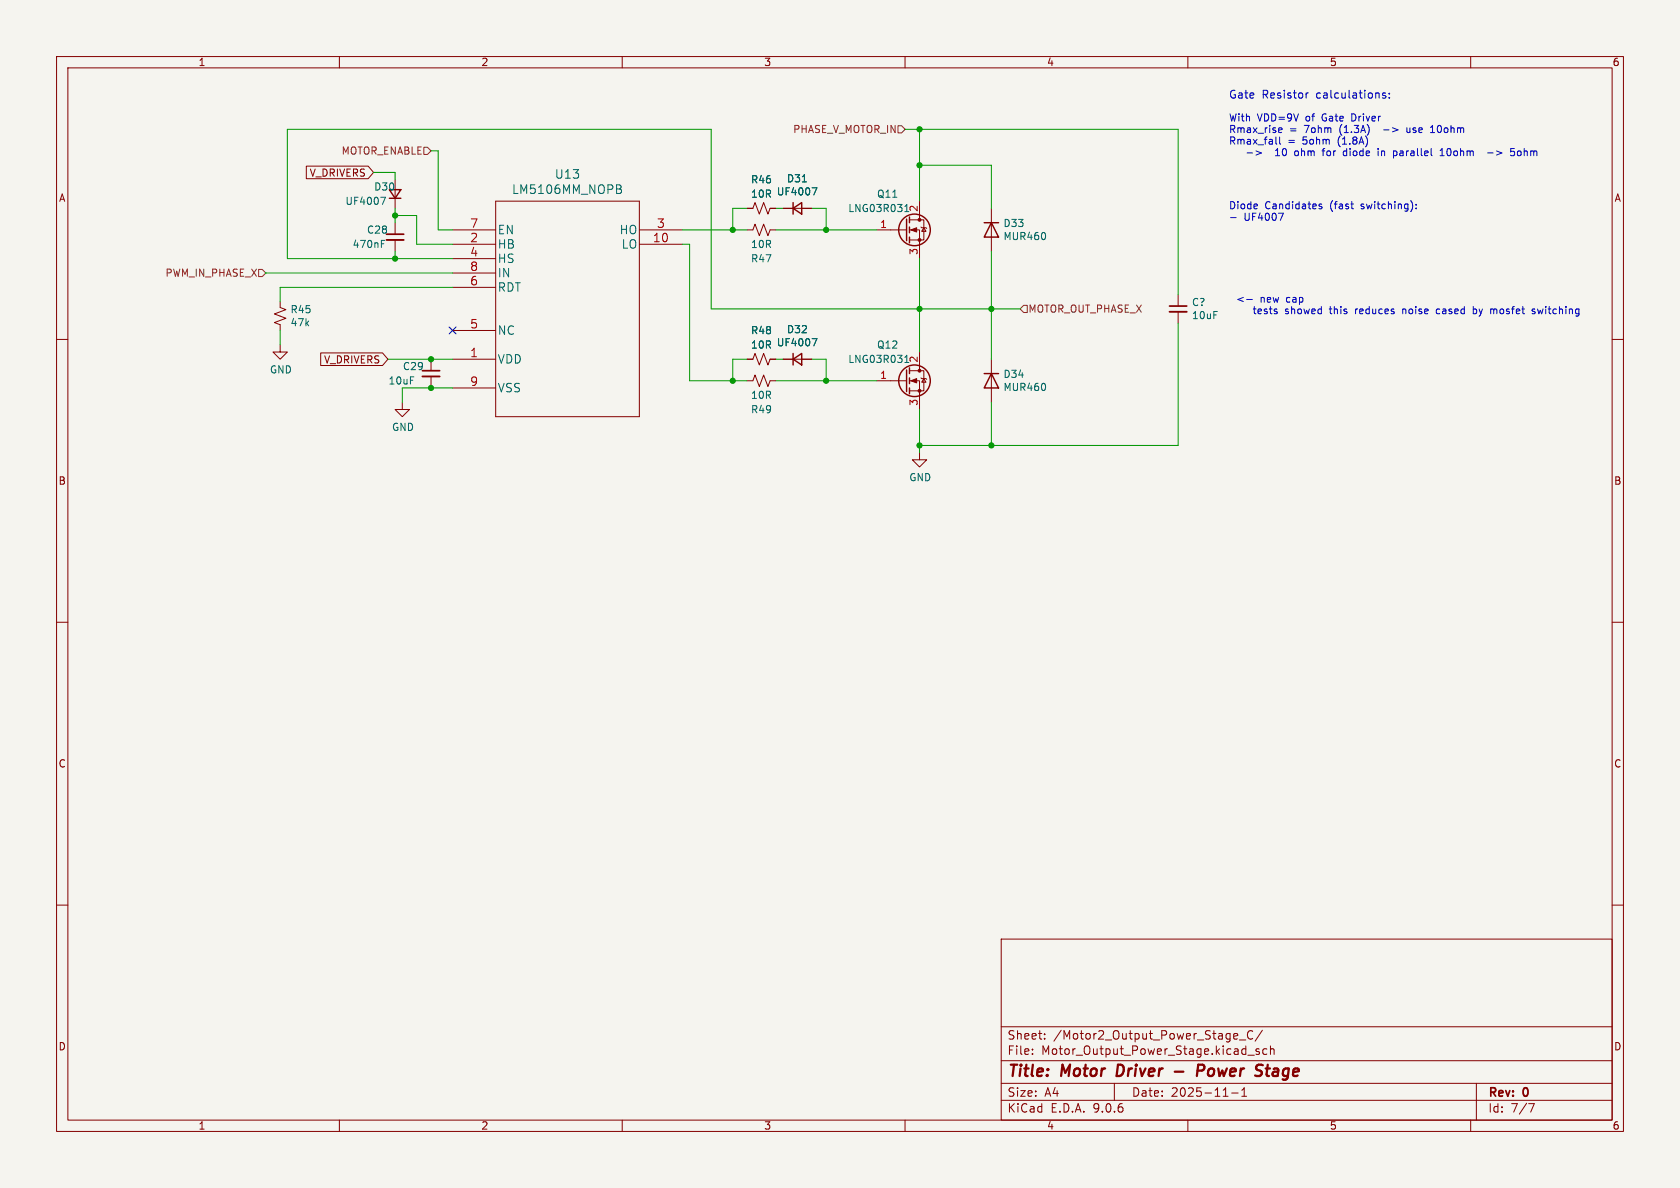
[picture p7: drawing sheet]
<svg xmlns="http://www.w3.org/2000/svg" width="297mm" height="210mm" viewBox="0 0 297 210" stroke-linecap="round" stroke-linejoin="round" font-family="sans-serif">
<path d="M0 0h297v210h-297z" fill="#f5f4ef" stroke="#f5f4ef" stroke-width=".18"/>
<g fill="none" stroke="#840000" stroke-width=".18">
<path d="M10 10h277v190h-277zM12 12h273v186h-273zM60 10v2M110 10v2M160 10v2M210 10v2M260 10v2M54.2 29.4h10.9l.9 1.1-.9 1.1h-10.9zM69.8 31.8v5M69.8 39.4v2M87.6 35.6h25.4v38.1h-25.4zM132.1 36.8h1l.4-1 .7 2 .8-2 .8 2 .3-1h1.1"/>
<path d="M138.4 36.8h5.1M160.8 38.9h2.5v3.5h-2.5M162.6 35.6v3.3M175.3 36.8v7.7M49.5 53.3v1.1l1 .3-2 .8 2 .8-2 .7 1 .4v1M69.8 42.4v2.1M80 40.6h7.6M80 43.2h7.6M80 45.7h7.6M80 48.3h7.6M80 50.8h7.6M80 58.4h7.6"/>
<path d="M113 40.6h7.6M113 43.2h7.6M132.1 40.6h1l.4-1 .7 2.1 .8-2.1 .8 2.1 .3-1.1h1.1M154.9 40.6h5.4M160.8 40.6h1.8v5.1M162.8 40.1l.1 .2h.8l.1 .1M163.3 40.3l.4 .6h-.8zM208.3 52.1v2M208.3 55.1v2.1M10 60h2M49.5 61v1.2h1.3l-1.3 1.3-1.2-1.3h1.2M56.7 62.4h10.9l1 1.1-1 1.1h-10.9z"/>
<path d="M71.1 71.1v1.3h1.3l-1.3 1.3-1.3-1.3h1.3M76.2 63.5v2M76.2 66.5v2.1M80 63.5h7.6M80 68.6h7.6M132.1 63.5h1l.4-1 .7 2 .8-2 .8 2 .3-1h1.1M132.1 67.3h1l.4-1 .7 2 .8-2 .8 2 .3-1h1.1M138.4 63.5h5.1M154.9 67.3h5.4M160.8 65.5h2.5v3.6h-2.5M160.8 67.3h1.8v5.1M162.6 62.2v3.3"/>
<path d="M162.8 66.8l.1 .1h.8l.1 .2M163.3 66.9l.4 .7h-.8zM175.3 63.5v7.6M285 60h2M162.6 80v1.3h1.2l-1.2 1.3-1.3-1.3h1.3M10 110h2M285 110h2M10 160h2M177 166h108v32h-108zM285 160h2M60 198v2M110 198v2"/>
<path d="M160 198v2M177 194.5h108M177 191.5h108M177 187.5h108M177 181.5h108M182.5 186.3v.1M182.5 185.5v.1M184.7 183.6v.1M184.7 182.8v.1M197 191.5v3M210 198v2M216.2 193.8h.9"/>
<path d="M217.7 193.2h1.2M218.3 182.7l.4 .1 .1 .3-.7 .1M218.7 183.6l-.4 .1M219.1 183.8h1.1M219.5 193.8h.9M219.5 192.7l.5-.4v1.5M220.6 186.5h1.1M221.5 182.3a.6 .6 0 0 0-.8 0 .6 .6 0 0 0-.2 .8 .56 .56 0 0 0 .3 .5 .56 .56 0 0 0 .7 0M222.6 185.5l-.4-.1-.2 .2 .1 .2 .5 .2v.3h-.6M223.2 182.1l-1.3 2M224 185.5l-.5-.1-.3 .3v.4l.2 .2h.6M224.6 185.5l.2-.1 .4 .1v.9"/>
<path d="M224.6 184.9v1.5M260 198v2M261 191.5v6.5M270.2 195.1h1l-.6 1.5"/>
</g>
<path d="M197.6 188.2l-.2 2h.5M207.7 189.4h1.5M211.7 189.3h.8a.55 .55 0 0 0 .4-.5 .55 .55 0 0 0-.3-.6h-.8l-.2 2M223.8 188.9h.7M224.1 188.2l-.2 1.7 .1 .2 .3 .1" fill="none" stroke="#840000" stroke-width=".4"/>
<g fill="none" stroke="#840000" stroke-width=".25">
<path d="M68.8 33.5h2.1l-1.1 1.6zM68.8 35.1h2.1M140.2 36.8l1.5-1v2zM140.2 35.8v2M160.3 38.7v3.8M160.8 38.4v1M174 39.4h2.5M175.3 39.4l1.2 2.5h-2.5zM160.8 40.1v1M160.8 41.9v1M140.2 63.5l1.5-1v2zM140.2 62.5v2"/>
<path d="M160.3 65.4v3.8M160.8 65v1M160.8 66.8v1M160.8 68.6v1M174 66h2.5M175.3 66l1.2 2.6h-2.5z"/>
<circle cx="161.7" cy="40.6" r="2.79"/>
<circle cx="161.7" cy="67.3" r="2.79"/>
</g>
<g fill="none" stroke="#006464" stroke-width=".18">
<path d="M67.3 34.9h.8l-.5 1.2M109 32.7h.5l.2 .1 .1 .3-.3 .3M109 33.4h.5M109.5 33.4a.41 .41 0 0 1 .4 .4 .41 .41 0 0 1-.3 .4h-.6M141.8 32.2h.8M143.6 33.2h.8l-.5 1.3M159.9 37.4h.8M159.9 36.5l.4-.4v1.3M67.4 43.1h.4M67.4 42.5h.6M143.6 59.9h.8l-.5 1.2M184.8 41.3v.8"/>
<path d="M159.9 63.2l.4-.4v1.3M159.9 64.1h.8M184.8 68v.8"/>
</g>
<g fill="#840000" stroke="#840000" stroke-width=".18">
<path d="M161 40.6l1.1-.3v.7z"/>
<path d="M161 67.3l1.1-.4v.8z"/>
<circle cx="162.6" cy="38.9" r=".25"/>
<circle cx="162.6" cy="42.4" r=".25"/>
<circle cx="162.6" cy="65.5" r=".25"/>
<circle cx="162.6" cy="69.1" r=".25"/>
</g>
<path d="M68.3 41.4h3.1M206.8 54.1h3M74.7 65.5h3" fill="none" stroke="#840000" stroke-width=".3"/>
<path d="M68.3 42.4h3.1M206.8 55.1h3M74.7 66.5h3" fill="none" stroke="#840000" stroke-width=".33"/>
<path d="M74.9 26h.7l.6 .7-.6 .6h-.7zM158.7 22.2h.7l.6 .7-.6 .6h-.7zM45.7 47.6h.7l.6 .7-.6 .6h-.7zM181 54h.6v1.2h-.6l-.7-.6z" fill="none" stroke="#725600" stroke-width=".18"/>
<g fill="none" stroke="#009600" stroke-width=".18">
<path d="M66 30.5h3.8v1.3M69.8 38.1h3.9v5.1h6.3M69.8 36.8v2.6M76.2 26.7h1.3v13.9h2.5M132.1 36.8h-2.6v3.8M137.2 36.8h1.2M143.5 36.8h2.5v3.8M160 22.9h48.3v29.2M162.6 29.2h12.7v7.6M162.6 22.9v12.7M47 48.3h33M49.5 58.4v2.6"/>
<path d="M69.8 44.5v1.2M80 45.7h-29.2v-22.8h74.9v31.7h54.6M80 50.8h-30.5v2.5M120.6 40.6h11.5M120.6 43.2h1.3v24.1h10.2M137.2 40.6h17.7M162.6 45.7v16.5M175.3 44.5v19M208.3 57.2v21.5h-45.7M68.6 63.5h11.4M80 68.6h-8.9v2.5M132.1 63.5h-2.6v3.8"/>
<path d="M137.2 63.5h1.2M137.2 67.3h17.7M143.5 63.5h2.5v3.8M162.6 72.4v7.6M175.3 71.1v7.6"/>
</g>
<path d="M79.4 57.8l1.2 1.2M80.6 57.8l-1.2 1.2" fill="none" stroke="#000084" stroke-width=".18"/>
<g fill="none" stroke="#0000c2" stroke-width=".18">
<path d="M230.9 16.4v1M231.3 16.4l-.3 .1-.1 .2M244.9 16.5l-.3-.1-.2 .2 .1 .2 .4 .2v.3h-.5M245.6 17.2v.2M245.6 16.5v.1M217.6 38.5h.9M220.5 27h.9M222 26.7l1 .3-1 .4M225.5 27.5h.7M225.6 24.2v1.1l.1 .2M225.7 26.4l-.2 .2M226.1 23.4h.5"/>
<path d="M226.1 22.7l.4-.1 .1 .3-.6 .1M226.2 24.2v1.1l.2 .2M226.9 37.7l-.6 1.3M229.3 26.7h-.3l-.1 .2v.5l.4 .1M233.7 36.1h-.3l-.2 .1v.2l.5 .1v.4h-.5M233.7 26.7h.5M234.1 26.3l-.2 .1v1.1M237.6 27.5h.5M237.6 26.7h.5M238.1 26.3v1.2M238.8 36.1h.5M239.2 36.9h.1"/>
<path d="M243.6 26.3v.1M243.6 26.7v.8M244.2 26.7v.8M244.6 26.7l-.4 .1M244.6 23h1M246.9 26.8v.6M247.5 27.1v.4M248.7 22.6v.7l.4 .1M249.7 36v.9M250.4 36.8v.1M250.4 36.1v.1M252.9 23.4h.7"/>
<path d="M252.9 22.5l.4-.3v1.2M254.6 27.5h.7M254.6 26.6l.3-.3v1.2M256.1 26.3a.79 .79 0 0 0 0 1.2M263 27h1M264.6 26.7l.9 .3-.9 .4M267.1 26.3h.6M267.2 26.7h.3l.3 .3-.1 .4-.5 .1M268.3 26.8l.2-.1 .4 .1v.5l-.1 .2h-.3l-.2-.1zM220.4 52.9h1M235 54.6h.5M235.2 54.2v1.2"/>
<path d="M239.6 54.6v.9M240 54.6l-.4 .3M248 54.7l.4-.1 .1 .2M248 54.6v.9M254.5 54.7l-.3-.1-.3 .3 .1 .5h.5M260.4 54.7l.4-.1 .3 .3-.2 .5h-.5M260.4 54.2v1.3M264.3 54.6l.3 .2v.7M271 54.6l.3 .1M271 55l.3 .1 .1 .2-.2 .2h-.2M271.8 54.6l.3 .9 .2-.6"/>
</g>
<g fill="#009600" stroke="#009600" stroke-width=".18">
<circle cx="162.6" cy="22.9" r=".46"/>
<circle cx="162.6" cy="29.2" r=".46"/>
<circle cx="129.5" cy="67.3" r=".46"/>
<circle cx="146" cy="67.3" r=".46"/>
<circle cx="162.6" cy="54.6" r=".46"/>
<circle cx="175.3" cy="78.7" r=".46"/>
<circle cx="175.3" cy="54.6" r=".46"/>
<circle cx="162.6" cy="78.7" r=".46"/>
<circle cx="146" cy="40.6" r=".46"/>
<circle cx="129.5" cy="40.6" r=".46"/>
<circle cx="76.2" cy="68.6" r=".46"/>
<circle cx="76.2" cy="63.5" r=".46"/>
<circle cx="69.8" cy="38.1" r=".46"/>
<circle cx="69.8" cy="45.7" r=".46"/>
</g>
<g font-size="2.8" fill="#840000">
<text x="178" y="190.9">Title:</text>
<text x="187.7" y="190.9">Motor</text>
<text x="198.3" y="190.9">Driver</text>
<text x="214.1" y="190.9">Power</text>
<text x="225.2" y="190.9">Stage</text>
</g>
<g font-size="2.1" fill="#006464">
<text x="90.4" y="34.5">LM5106MM_NOPB</text>
<text x="98" y="31.8">U13</text>
<text x="87.9" y="41.6">EN</text>
<text x="109.5" y="41.6">HO</text>
<text x="87.9" y="44.2">HB</text>
<text x="87.9" y="46.7">HS</text>
<text x="109.8" y="44.2">LO</text>
<text x="87.9" y="49.2">IN</text>
<text x="87.9" y="51.8">RDT</text>
<text x="87.9" y="59.4">NC</text>
<text x="87.9" y="64.5">VDD</text>
<text x="87.9" y="69.6">VSS</text>
</g>
<g font-size="2.1" fill="#a90000">
<text x="83" y="40.4">7</text>
<text x="116" y="40.4">3</text>
<text x="83" y="42.9">2</text>
<text x="83" y="45.5">4</text>
<text x="115.3" y="42.9">10</text>
<text x="83" y="48">8</text>
<text x="83" y="50.5">6</text>
<text x="83" y="58.2">5</text>
<text x="83" y="63.2">1</text>
<text x="83" y="68.3">9</text>
</g>
<g font-size="2.1" fill="#840000">
<text x="178" y="184">Sheet:</text>
<text x="186.2" y="184">/Motor2_Output_Power_Stage_C/</text>
<text x="178" y="186.7">File:</text>
<text x="184.1" y="186.7">Motor_Output_Power_Stage.kicad_sch</text>
<text x="178" y="196.9">KiCad</text>
<text x="178" y="194.1">Size:</text>
<text x="184.7" y="194.1">A4</text>
<text x="185.7" y="196.9">E.D.A.</text>
<text x="193.3" y="196.9">9.0.6</text>
<text x="200" y="194.1">Date:</text>
<text x="207" y="194.1">2025-11-1</text>
<text x="263" y="194.3">Rev:</text>
<text x="263" y="196.9">Id:</text>
<text x="267.1" y="196.9">7/7</text>
<text x="269.4" y="194.3">0</text>
</g>
<g font-size="1.9" fill="#0000c2">
<text x="217.2" y="17.5">Gate</text>
<text x="223.1" y="17.5">Resistor</text>
<text x="232.8" y="17.5">calculations:</text>
</g>
<g font-size="1.8" fill="#840000">
<text x="35" y="11.9">1</text>
<text x="85" y="11.9">2</text>
<text x="135" y="11.9">3</text>
<text x="185" y="11.9">4</text>
<text x="235" y="11.9">5</text>
<text x="285" y="11.9">6</text>
<text x="10.3" y="35.9">A</text>
<text x="54.6" y="31.4">V_DRIVERS</text>
<text x="285.3" y="35.9">A</text>
<text x="57.2" y="64.5">V_DRIVERS</text>
<text x="10.3" y="85.9">B</text>
<text x="285.3" y="85.9">B</text>
<text x="10.3" y="135.9">C</text>
<text x="285.3" y="135.9">C</text>
<text x="10.3" y="185.9">D</text>
<text x="285.3" y="185.9">D</text>
<text x="35" y="199.9">1</text>
<text x="85" y="199.9">2</text>
<text x="135" y="199.9">3</text>
<text x="185" y="199.9">4</text>
<text x="235" y="199.9">5</text>
<text x="285" y="199.9">6</text>
</g>
<g font-size="1.8" fill="#725600">
<text x="140.1" y="23.7">PHASE_V_MOTOR_IN</text>
<text x="60.3" y="27.5">MOTOR_ENABLE</text>
<text x="29.1" y="49.1">PWM_IN_PHASE_X</text>
<text x="181.7" y="55.5">MOTOR_OUT_PHASE_X</text>
</g>
<g font-size="1.8" fill="#0000c2">
<text x="217.2" y="21.6">With</text>
<text x="217.2" y="23.6">Rmax_rise</text>
<text x="222.3" y="21.6">VDD=9V</text>
<text x="228" y="23.6">=</text>
<text x="230.7" y="23.6">7ohm</text>
<text x="230.9" y="21.6">of</text>
<text x="234" y="21.6">Gate</text>
<text x="237.1" y="23.6">(1.3A)</text>
<text x="239.4" y="21.6">Driver</text>
<text x="245.2" y="23.6">-&gt;</text>
<text x="249.5" y="23.6">use</text>
<text x="254" y="23.6">10ohm</text>
<text x="217.2" y="25.6">Rmax_fall</text>
<text x="226.2" y="27.7">10</text>
<text x="227.7" y="25.6">=</text>
<text x="229.8" y="27.7">ohm</text>
<text x="230.4" y="25.6">5ohm</text>
<text x="234.9" y="27.7">for</text>
<text x="236.8" y="25.6">(1.8A)</text>
<text x="238.8" y="27.7">diode</text>
<text x="245.1" y="27.7">in</text>
<text x="248" y="27.7">parallel</text>
<text x="256.5" y="27.7">10ohm</text>
<text x="265.2" y="27.7">-&gt;</text>
<text x="269.5" y="27.7">5ohm</text>
<text x="217.2" y="37.1">Diode</text>
<text x="219.9" y="39.1">UF4007</text>
<text x="223.6" y="37.1">Candidates</text>
<text x="235.2" y="37.1">(fast</text>
<text x="240.9" y="37.1">switching):</text>
<text x="218.4" y="53.6">&lt;-</text>
<text x="222.8" y="53.6">new</text>
<text x="227.5" y="53.6">cap</text>
<text x="222" y="55.6">tests</text>
<text x="227.7" y="55.6">showed</text>
<text x="235.8" y="55.6">this</text>
<text x="240.5" y="55.6">reduces</text>
<text x="249" y="55.6">noise</text>
<text x="255.2" y="55.6">cased</text>
<text x="261.9" y="55.6">by</text>
<text x="265.2" y="55.6">mosfet</text>
<text x="272.7" y="55.6">switching</text>
</g>
<g font-size="1.8" fill="#006464">
<text x="66" y="33.9">D30</text>
<text x="132.7" y="32.6">R46</text>
<text x="132.7" y="35.2">10R</text>
<text x="137.2" y="34.7">UF4007</text>
<text x="139" y="32.4">D31</text>
<text x="154.9" y="35.2">Q11</text>
<text x="61" y="36.4">UF4007</text>
<text x="64.8" y="41.5">C28</text>
<text x="149.9" y="37.7">LNG03R031</text>
<text x="177.3" y="40.3">D33</text>
<text x="62.2" y="44">470nF</text>
<text x="132.7" y="46.6">R47</text>
<text x="132.7" y="44">10R</text>
<text x="177.3" y="42.6">MUR460</text>
<text x="51.3" y="57.9">47k</text>
<text x="51.3" y="55.6">R45</text>
<text x="132.7" y="59.3">R48</text>
<text x="139" y="59.1">D32</text>
<text x="210.6" y="54.3">C?</text>
<text x="210.6" y="56.6">10uF</text>
<text x="71.1" y="65.6">C29</text>
<text x="132.7" y="61.8">10R</text>
<text x="137.2" y="61.4">UF4007</text>
<text x="149.9" y="64.4">LNG03R031</text>
<text x="154.9" y="61.8">Q12</text>
<text x="47.6" y="66.2">GND</text>
<text x="68.6" y="68.2">10uF</text>
<text x="132.7" y="70.7">10R</text>
<text x="177.3" y="67">D34</text>
<text x="177.3" y="69.3">MUR460</text>
<text x="69.2" y="76.4">GND</text>
<text x="132.7" y="73.3">R49</text>
<text x="160.7" y="85.3">GND</text>
</g>
<g font-size="1.8" fill="#a90000">
<text x="155.5" y="40.4">1</text>
<text x="162.3" y="37.5" transform="rotate(-90 162.3 37.5)">2</text>
<text x="162.3" y="45.2" transform="rotate(-90 162.3 45.2)">3</text>
<text x="162.3" y="64.2" transform="rotate(-90 162.3 64.2)">2</text>
<text x="155.5" y="67.1">1</text>
<text x="162.3" y="71.8" transform="rotate(-90 162.3 71.8)">3</text>
</g>
</svg>
